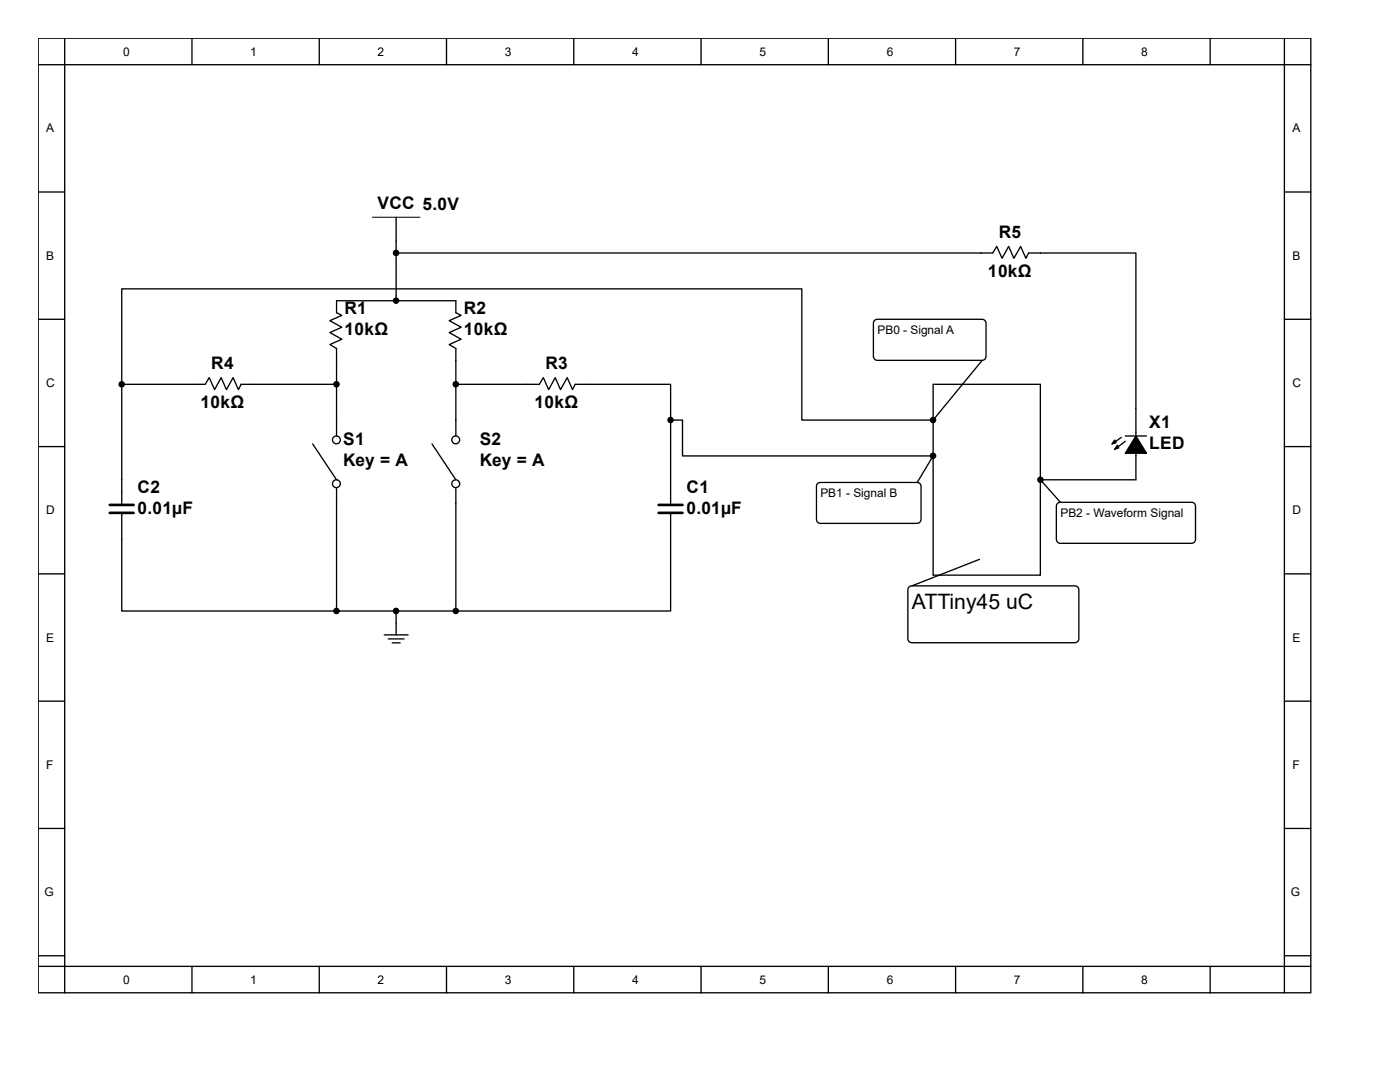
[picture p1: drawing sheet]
<svg xmlns="http://www.w3.org/2000/svg" width="279mm" height="216mm" viewBox="0 0 279 216" stroke-linecap="round" stroke-linejoin="round" font-family="sans-serif">
<g fill="none" stroke="#000" stroke-width=".26">
<path d="M7.6 7.6h254v190.5h-254zM7.6 12.9h254M12.9 7.6v190.5M38.3 7.6v5.3M63.7 7.6v5.3M89.1 7.6v5.3M114.5 7.6v5.3M139.9 7.6v5.3M165.3 7.6v5.3M190.7 7.6v5.3M216.1 7.6v5.3M241.5 7.6v5.3"/>
<path d="M256.3 7.6v190.5M7.6 38.3h5.3M256.3 38.3h5.3M79.1 50.5h119l.8-1.3 1.1 2.3 1.3-2.3 1.1 2.3 1.3-2.3 1 2.3 .6-1h21.4v45.2h-19.1M79.1 43.3v16.7M7.6 63.7h5.3M24.3 76.7v-19.1h135.7v26.2h26.2M67.2 76.7h-19.1l-.5 1-1.1-2.3-1.3 2.3-1.1-2.3-1.3 2.3-1-2.3-.8 1.3h-16.7v24.1M91 76.7h16.6l.8-1.3 1.1 2.3 1.3-2.3 1.1 2.3 1.3-2.3 1.1 2.3 .5-1h19v24.1M186.2 76.7h21.4v38.1h-21.4zM256.3 63.7h5.3M7.6 89.1h5.3"/>
<path d="M62.4 88.6l4.8 7.1M67.2 87v-17.5l-1.4-.8 2.4-1-2.4-1.3 2.4-1.1-2.4-1.3 2.4-1.1-1-.5v-2.4h23.8v2.4l1 .5-2.4 1.1 2.4 1.3-2.4 1.1 2.4 1.3-2.4 1 1.4 .8v17.5M67.2 97.3v24.6h11.9M86.2 88.6l4.8 7.1M91 97.3v24.6h-11.9M133.8 83.8h2.4v7.2h50M223.8 87.3l-1.9 1.3M224.6 88.1l-2.1 1.5M224.6 87h4.2M256.3 89.1h5.3M7.6 114.5h5.3M24.3 102.3v19.6h42.9"/>
<path d="M133.8 102.3v19.6h-42.8M256.3 114.5h5.3M7.6 139.9h5.3M76.7 126.7h4.7M77.5 127.5h3.1M78.3 128.3h1.6M79.1 121.9v4.8M256.3 139.9h5.3M7.6 165.3h5.3M256.3 165.3h5.3M7.6 190.7h5.3M7.6 192.8h254"/>
<path d="M38.3 192.8v5.3M63.7 192.8v5.3M89.1 192.8v5.3M114.5 192.8v5.3M139.9 192.8v5.3M165.3 192.8v5.3M190.7 192.8v5.3M216.1 192.8v5.3M241.5 192.8v5.3M256.3 190.7h5.3"/>
<circle cx="67.1" cy="87.8" r=".78"/>
<circle cx="67.1" cy="96.5" r=".78"/>
<circle cx="91" cy="96.5" r=".78"/>
<circle cx="91" cy="87.8" r=".78"/>
</g>
<path d="M74.3 43.3h9.5" fill="none" stroke="#000" stroke-width=".2"/>
<path d="M21.9 102.3h4.8M21.9 100.8h4.8M131.4 102.3h4.8M131.4 100.8h4.8" fill="none" stroke="#000" stroke-width=".53"/>
<g fill="#000" stroke="#000" stroke-width=".26">
<path d="M222.5 87.8l.2 .5-.8 .3z" fill-rule="evenodd"/>
<path d="M223 88.9l.3 .5-.8 .2z" fill-rule="evenodd"/>
<path d="M226.7 87l2.1 3.4h-4.2z" fill-rule="evenodd"/>
<circle cx="79" cy="60" r=".52"/>
<circle cx="79" cy="50.5" r=".52"/>
<circle cx="24.3" cy="76.7" r=".52"/>
<circle cx="67.1" cy="76.7" r=".52"/>
<circle cx="91" cy="76.7" r=".52"/>
<circle cx="133.8" cy="83.8" r=".52"/>
<circle cx="186.2" cy="91" r=".52"/>
<circle cx="186.2" cy="83.8" r=".52"/>
<circle cx="207.6" cy="95.7" r=".52"/>
<circle cx="67.1" cy="121.9" r=".52"/>
<circle cx="79" cy="121.9" r=".52"/>
<circle cx="91" cy="121.9" r=".52"/>
</g>
<path d="M163.2 96.5l.5-.2h19.3a.79 .79 0 0 1 .8 .7v6.6a.8 .8 0 0 1-.8 .8h-19.3a.79 .79 0 0 1-.8-.8v-6.6z" fill-rule="evenodd" fill="#fff" stroke="#000" stroke-width=".26"/>
<path d="M186.2 91l-3.2 5.3" fill="none" stroke="#000" stroke-width=".26"/>
<path d="M174.5 63.9l.6-.2h20.9a.79 .79 0 0 1 .8 .8v6.6a.8 .8 0 0 1-.8 .8h-20.9a.79 .79 0 0 1-.8-.8v-6.6z" fill-rule="evenodd" fill="#fff" stroke="#000" stroke-width=".26"/>
<path d="M196 71.9l-9.8 11.9" fill="none" stroke="#000" stroke-width=".26"/>
<path d="M211 100.4l.6-.2h26.2a.79 .79 0 0 1 .8 .8v6.6a.8 .8 0 0 1-.8 .8h-26.2a.79 .79 0 0 1-.8-.8v-6.6z" fill-rule="evenodd" fill="#fff" stroke="#000" stroke-width=".26"/>
<path d="M207.6 95.7l4 4.5" fill="none" stroke="#000" stroke-width=".26"/>
<path d="M181.4 117.1l.6-.2h32.5a.79 .79 0 0 1 .8 .8v9.7a.8 .8 0 0 1-.8 .8h-32.5a.79 .79 0 0 1-.8-.8v-9.7z" fill-rule="evenodd" fill="#fff" stroke="#000" stroke-width=".26"/>
<path d="M195.5 111.6l-13.5 5.3" fill="none" stroke="#000" stroke-width=".26"/>
<text font-size="4.2" x="182" y="121.5">ATTiny45 uC</text>
<g font-size="3.5">
<text x="75.3" y="41.7">VCC 5.0V</text>
<text x="199.3" y="47.5">R5</text>
<text x="197.2" y="55.2">10kΩ</text>
<text x="68.7" y="62.6">R1</text>
<text x="92.6" y="62.6">R2</text>
<text x="68.7" y="66.8">10kΩ</text>
<text x="92.6" y="66.8">10kΩ</text>
<text x="42.2" y="73.7">R4</text>
<text x="108.8" y="73.7">R3</text>
<text x="40" y="81.4">10kΩ</text>
<text x="106.7" y="81.4">10kΩ</text>
<text x="68.5" y="88.8">S1</text>
<text x="95.7" y="88.8">S2</text>
<text x="229.3" y="85.3">X1</text>
<text x="229.3" y="89.6">LED</text>
<text x="68.5" y="93">Key = A</text>
<text x="95.7" y="93">Key = A</text>
<text x="27.5" y="98.3">C2</text>
<text x="137" y="98.3">C1</text>
<text x="27.5" y="102.5">0.01µF</text>
<text x="137" y="102.5">0.01µF</text>
</g>
<g font-size="2.4">
<text x="24.6" y="11.1">0</text>
<text x="50" y="11.1">1</text>
<text x="75.4" y="11.1">2</text>
<text x="100.8" y="11.1">3</text>
<text x="126.2" y="11.1">4</text>
<text x="151.6" y="11.1">5</text>
<text x="177" y="11.1">6</text>
<text x="202.4" y="11.1">7</text>
<text x="227.8" y="11.1">8</text>
<text x="9.2" y="26.4">A</text>
<text x="257.9" y="26.4">A</text>
<text x="9.2" y="51.8">B</text>
<text x="257.9" y="51.8">B</text>
<text x="175.1" y="66.6">PB0 - Signal A</text>
<text x="9.2" y="77.2">C</text>
<text x="257.9" y="77.2">C</text>
<text x="163.7" y="99.2">PB1 - Signal B</text>
<text x="9.2" y="102.6">D</text>
<text x="211.6" y="103.1">PB2 - Waveform Signal</text>
<text x="257.9" y="102.6">D</text>
<text x="9.2" y="128">E</text>
<text x="257.9" y="128">E</text>
<text x="9.2" y="153.4">F</text>
<text x="257.9" y="153.4">F</text>
<text x="8.9" y="178.8">G</text>
<text x="257.6" y="178.8">G</text>
<text x="24.6" y="196.3">0</text>
<text x="50" y="196.3">1</text>
<text x="75.4" y="196.3">2</text>
<text x="100.8" y="196.3">3</text>
<text x="126.2" y="196.3">4</text>
<text x="151.6" y="196.3">5</text>
<text x="177" y="196.3">6</text>
<text x="202.4" y="196.3">7</text>
<text x="227.8" y="196.3">8</text>
</g>
</svg>
